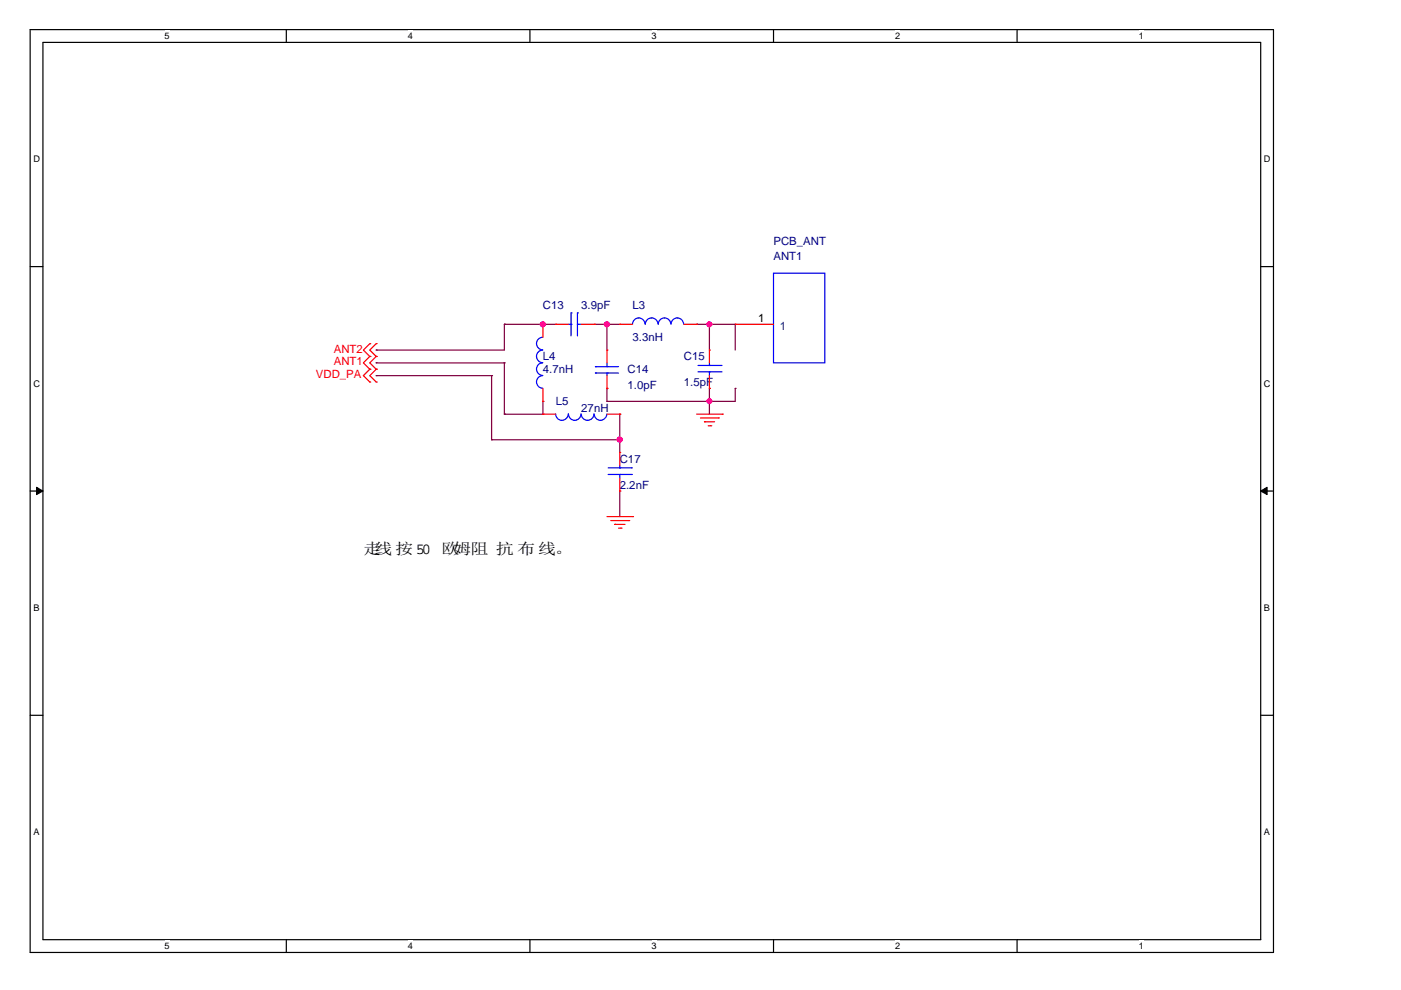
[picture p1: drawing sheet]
<svg xmlns="http://www.w3.org/2000/svg" width="297mm" height="210mm" viewBox="0 0 297 210" stroke-linecap="round" stroke-linejoin="round" font-family="sans-serif">
<path d="M6.4 6.3h263.6v195.6h-263.6zM9.1 9h258.2v190.2h-258.2z" fill="none" stroke="#000" stroke-width=".25"/>
<g fill="#fff">
<path d="M34.9 6.5h1v2.2h-1z"/>
<path d="M34.9 199.4h1v2.2h-1z"/>
</g>
<path d="M60.7 6.3v2.7M60.7 199.2v2.7" fill="none" stroke="#000" stroke-width=".25"/>
<g fill="#fff">
<path d="M86.5 6.5h1v2.2h-1z"/>
<path d="M86.5 199.4h1v2.2h-1z"/>
</g>
<path d="M112.4 6.3v2.7M112.4 199.2v2.7" fill="none" stroke="#000" stroke-width=".25"/>
<g fill="#fff">
<path d="M138.1 6.5h1.1v2.2h-1.1z"/>
<path d="M138.1 199.4h1.1v2.2h-1.1z"/>
</g>
<path d="M164 6.3v2.7M164 199.2v2.7" fill="none" stroke="#000" stroke-width=".25"/>
<g fill="#fff">
<path d="M189.8 6.5h1v2.2h-1z"/>
<path d="M189.8 199.4h1v2.2h-1z"/>
</g>
<path d="M215.6 6.3v2.7M215.6 199.2v2.7" fill="none" stroke="#000" stroke-width=".25"/>
<g fill="#fff">
<path d="M241.4 6.5h1.1v2.2h-1.1z"/>
<path d="M241.4 199.4h1.1v2.2h-1.1z"/>
<path d="M7.1 32.7h1.3v2.2h-1.3z"/>
<path d="M268 32.7h1.3v2.2h-1.3z"/>
<path d="M7.1 80.2h1.3v2.2h-1.3z"/>
<path d="M268 80.2h1.3v2.2h-1.3z"/>
</g>
<path d="M6.4 56.5h2.7M267.3 56.5h2.7" fill="none" stroke="#000" stroke-width=".25"/>
<g fill="#fff">
<path d="M7.1 127.8h1.2v2.2h-1.2z"/>
<path d="M268 127.8h1.2v2.2h-1.2z"/>
</g>
<path d="M6.4 104.1h2.7M267.3 104.1h2.7" fill="none" stroke="#000" stroke-width=".25"/>
<g fill="#000" stroke="#000" stroke-width=".21">
<path d="M7.7 103.3l1.4 .8-1.4 .8z" fill-rule="evenodd"/>
<path d="M267.3 104.1l1.3-.8v1.6z" fill-rule="evenodd"/>
</g>
<g fill="#fff">
<path d="M7.1 175.3h1.2v2.2h-1.2z"/>
<path d="M268 175.3h1.2v2.2h-1.2z"/>
</g>
<path d="M6.4 151.7h2.7M267.3 151.7h2.7" fill="none" stroke="#000" stroke-width=".25"/>
<g fill="none" stroke="#800040" stroke-width=".25">
<path d="M79.8 79.6h.1M79.8 74.2h.1M79.8 76.9h.1M79.8 79.6h24.4M79.8 76.9h27.1M104.2 79.6h.1M104.2 79.6v13.6M106.9 68.8h.1M106.9 76.9h.1M106.9 68.8h10.9M106.9 68.8v5.4h-27.1M106.9 76.9v10.9"/>
<path d="M115.1 68.8h.1M126 68.8h.1M126 68.8h5.4M128.7 68.8h.1M128.7 68.8v5.4M147.7 68.8h.1M147.7 68.8h8.2M150.4 68.8h.1M150.4 68.8v5.4M155.9 68.8h.1M155.9 68.8v5.4M104.2 93.2h.1"/>
<path d="M104.2 93.2h27.2M106.9 87.8h.1M115.1 85.1h.1M115.1 85.1v2.7h-8.2M128.7 82.4h.1M128.7 85.1h.1M128.7 82.4v2.7M131.4 87.8h.1M131.4 93.2h.1M131.4 87.8v8.1M150.4 82.4h.1M150.4 85.1h.1"/>
<path d="M150.4 82.4v5.4M155.9 82.4h.1M155.9 82.4v2.7h-27.2M131.4 104.1h.1M131.4 104.1v5.4"/>
</g>
<g fill="#f0f" stroke="#f0f" stroke-width=".25">
<circle cx="150.4" cy="68.8" r=".51"/>
<circle cx="128.7" cy="68.8" r=".52"/>
<circle cx="150.4" cy="85.1" r=".51"/>
<circle cx="131.4" cy="93.2" r=".54"/>
<circle cx="115.1" cy="68.8" r=".52"/>
</g>
<g fill="none" stroke="#f00" stroke-width=".25">
<path d="M78.4 72.9h.1M78.4 75.6h.1M78.4 78.3h.1M78.4 72.9l-1.4 1.3 1.4 1.4M78.4 75.6l-1.4 1.3 1.4 1.4M78.4 78.3l-1.4 1.3 1.4 1.4M79.8 72.9h.1M79.8 75.6h.1M79.8 78.3h.1M79.8 72.9l-1.4 1.3 1.4 1.4M79.8 75.6l-1.4 1.3 1.4 1.4M79.8 78.3l-1.4 1.3 1.4 1.4"/>
<path d="M115.1 68.8h.1M115.1 68.8v2.7M117.8 68.8h.1M117.8 68.8h2.7M123.2 68.8h2.8M126 68.8h.1M128.7 74.2h.1M128.7 74.2v2.7M128.7 79.6v2.8M131.4 68.8h.1M131.4 68.8h2.7M145 68.8h2.7"/>
<path d="M147.7 68.8h.1M150.4 74.2h.1M150.4 74.2v2.7M150.4 79.6v2.8M155.9 68.8h.1M155.9 68.8h8.1M78.4 81h.1M79.8 81h.1M115.1 85.1h.1M115.1 87.8h.1M115.1 87.8h2.7M115.1 82.4v2.7"/>
<path d="M128.7 82.4h.1M128.7 87.8h2.7M131.4 87.8h.1M131.4 95.9h.1M131.4 95.9v2.8M147.7 87.8h5.5M148.5 88.6h3.8M149.4 89.4h.1M149.4 89.4h2.1M150.2 90.3h.5M150.4 82.4h.1M150.7 90.3h.1"/>
<path d="M152.3 88.6h.1M153.2 87.8h.1M128.7 109.5h5.4M129.5 110.4h3.8M130.3 111.2h.1M130.3 111.2h2.2M131.1 112h.6M131.4 104.1h.1M131.4 101.4v2.7M131.7 112h.1M133.3 110.4h.1M134.1 109.5h.1"/>
</g>
<g fill="none" stroke="#00f" stroke-width=".25">
<path d="M164 57.9h10.9v19h-10.9zM115.1 79.6a1.33 1.33 0 0 0-1.4 1.4 1.33 1.33 0 0 0 1.4 1.3M115.1 71.5a1.36 1.36 0 0 0-1.4 1.4 1.36 1.36 0 0 0 1.4 1.3 1.36 1.36 0 0 0-1.4 1.4 1.36 1.36 0 0 0 1.4 1.3 1.33 1.33 0 0 0-1.4 1.4 1.33 1.33 0 0 0 1.4 1.3M120.5 68.8h.6M121.1 68.8h.1M121.1 66.4h.1M121.1 66.4v4.8M122.4 66.4h.1M122.4 68.8h.1M122.4 68.8h.8M122.4 66.4v4.8M126.2 77.7h.1"/>
<path d="M126.2 79.1h.1M126.2 77.7h4.9M126.2 79.1h4.9M128.7 79.1h.1M128.7 77.7h.1M128.7 76.9v.8M128.7 79.1v.5M134.1 68.7a1.36 1.36 0 0 1 1.4-1.3 1.36 1.36 0 0 1 1.3 1.3 1.36 1.36 0 0 1 1.4-1.3 1.36 1.36 0 0 1 1.3 1.3M139.6 68.7a1.36 1.36 0 0 1 1.3-1.3 1.36 1.36 0 0 1 1.4 1.3 1.33 1.33 0 0 1 1.3-1.3 1.33 1.33 0 0 1 1.3 1.3M148 78.8h4.9M148 77.5h4.9M150.4 77.5h.1"/>
<path d="M150.4 78.8h.1M150.4 76.9v.6M150.4 78.8v.8M152.9 78.8h.1M152.9 77.5h.1M117.8 87.8a1.33 1.33 0 0 0 1.3 1.3 1.33 1.33 0 0 0 1.4-1.3M120.5 87.8a1.33 1.33 0 0 0 1.4 1.3 1.33 1.33 0 0 0 1.3-1.3M123.2 87.8a1.35 1.35 0 0 0 1.4 1.3 1.35 1.35 0 0 0 1.3-1.3M126 87.8a1.33 1.33 0 0 0 1.3 1.3 1.33 1.33 0 0 0 1.4-1.3M128.9 99.2h5M131.4 99.2h.1M131.4 98.7v.5"/>
<path d="M133.9 99.2h.1M128.9 100.6h5M131.4 100.6h.1M131.4 100.6v.8M133.9 100.6h.1"/>
</g>
<g font-size="3.3">
<text x="77" y="117.5">走</text>
<text x="79.4" y="117.5">线按 50 欧姆阻 抗 布 线。</text>
</g>
<text font-size="2.5" x="160.7" y="68.2">1</text>
<text font-size="2.5" fill="#004080" x="165.4" y="69.9">1</text>
<g font-size="2.4" fill="#000080">
<text x="164" y="52">PCB_ANT</text>
<text x="164" y="55.2">ANT1</text>
<text x="115.1" y="65.5">C13</text>
<text x="123.2" y="65.5">3.9pF</text>
<text x="134.1" y="65.5">L3</text>
<text x="115.1" y="76.4">L4</text>
<text x="134.1" y="72.4">3.3nH</text>
<text x="145" y="76.4">C15</text>
<text x="115.1" y="79.1">4.7nH</text>
<text x="133.1" y="79.1">C14</text>
<text x="133.1" y="82.4">1.0pF</text>
<text x="145" y="81.8">1.5pF</text>
<text x="117.8" y="86">L5</text>
<text x="123.2" y="87.3">27nH</text>
<text x="131.4" y="98.1">C17</text>
<text x="131.4" y="103.6">2.2nF</text>
</g>
<g font-size="2.4" fill="#f00">
<text x="70.8" y="74.8">ANT2</text>
<text x="70.8" y="77.5">ANT1</text>
<text x="67" y="80.2">VDD_PA</text>
</g>
<g font-size="1.9">
<text x="34.9" y="8.3">5</text>
<text x="86.5" y="8.3">4</text>
<text x="138.1" y="8.3">3</text>
<text x="189.8" y="8.3">2</text>
<text x="241.4" y="8.3">1</text>
<text x="7.1" y="34.4">D</text>
<text x="268" y="34.4">D</text>
<text x="7.1" y="82">C</text>
<text x="268" y="82">C</text>
<text x="7.1" y="129.6">B</text>
<text x="268" y="129.6">B</text>
<text x="7.1" y="177.1">A</text>
<text x="268" y="177.1">A</text>
<text x="34.9" y="201.2">5</text>
<text x="86.5" y="201.2">4</text>
<text x="138.1" y="201.2">3</text>
<text x="189.8" y="201.2">2</text>
<text x="241.4" y="201.2">1</text>
</g>
</svg>
